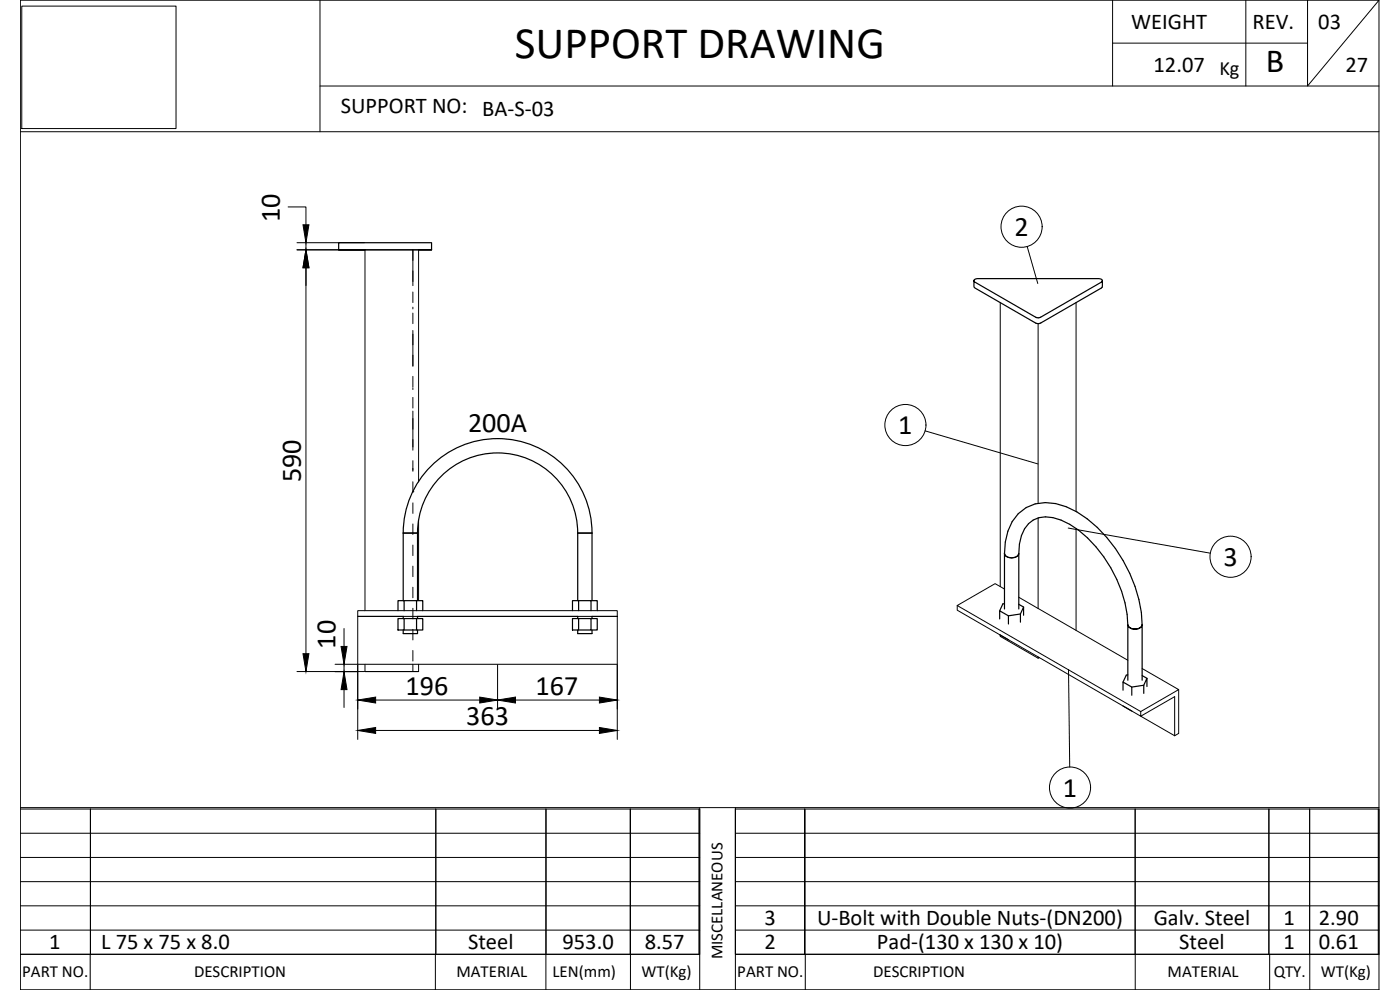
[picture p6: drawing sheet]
<svg xmlns="http://www.w3.org/2000/svg" width="420mm" height="297mm" viewBox="0 0 420 297" stroke-linecap="round" stroke-linejoin="round" font-family="sans-serif">
<g fill="none" stroke="#000" stroke-width=".36">
<path d="M101.6 75v-2.2h27.9v2.2M109.5 75h-7.9h27.9h-3.9M292.3 84.1l.3 .6 18.2 10.5 .8 .2 .7-.2 18.2-10.5 .3-.6v1.8l-.3 .5-18.2 10.5-.7 .2-.8-.2-18.2-10.5-.3-.5zM292.3 84.1l.2-.3 .8-.2h36.5l.8 .2 .2 .3M121 159.9a28.3 28.3 0 0 1 28.3-28.3 28.3 28.3 0 0 1 28.4 28.3M121 159.9h4.3M121 159.9v20.3M125.3 159.9a24 24 0 0 1 24-24 24 24 0 0 1 24.1 24M125.3 159.9v20.3M173.4 159.9h4.3M173.4 159.9v20.3M177.7 159.9v20.3"/>
<path d="M301.5 166.1a2.51 2.51 0 0 0 4 .7l.3-.7M301.5 166.1a16.9 16.9 0 0 1 4.1-12 11.9 11.9 0 0 1 11.2-3 28 28 0 0 1 15.3 10.2 43.3 43.3 0 0 1 10.7 26.2M301.5 166.1v16.6M305.8 166.1a11.4 11.4 0 0 1 4.3-10.1 9.4 9.4 0 0 1 8.3 0 33.1 33.1 0 0 1 15 14.4 36.3 36.3 0 0 1 5.1 17.1M305.8 166.1v16.6M119.4 183.2v-3h1.9v3M119.4 185.6h1.9v3.4h-1.9zM121 189v1.1h4.3v-1.1M121 184.9v.7M121.3 180.2h3.7v3M121.3 185.6h3.7v3.4h-3.7M125 180.2h1.9v3"/>
<path d="M125 185.6h1.9v3.4h-1.9M125.3 184.9v.7M171.8 185.6h1.9v3.4h-1.9zM171.8 183.2v-3h1.9v3M173.4 189v1.1h4.3v-1.1M173.4 184.9v.7M173.7 185.6h3.7v3.4h-3.7M173.7 180.2h3.7v3M177.4 185.6h1.8v3.4h-1.8M177.4 180.2h1.8v3M177.7 184.9v.7M300 185.7v-2.4l2.6 1.5v2.4"/>
<path d="M300 190.4l2.6 1.6M301.5 181.1l-.5 .1-1 2.1M305.8 181.3l1.4 .8M306.2 184.2l-3.6 .6M307.2 184.6v-2.5l-1 2.1v2.5M338.5 187.5a2.51 2.51 0 0 0 4 .6l.3-.6a2.5 2.5 0 0 1-4 .6zM338.5 187.5v16.6M342.7 187.4l.1 .1M342.8 187.5v16.6M337 211.8l2.7 1.5M337 207.1v-2.5l2.7 1.5v2.5M338.5 202.5l-.5 .1-1 2"/>
<path d="M339.7 206.1l3.6-.5v2.5M342.8 202.7l1.4 .8M343.3 205.6l.9-2.1v2.5"/>
</g>
<g fill="none" stroke="#000" stroke-width=".3">
<path d="M6.5 1.8h46.3v36.8h-46.3zM96 .1v39.4M333.9 12.9h58.5M333.9 .1v25.7M373.9 .1v25.7M392.4 .1v25.7l21.5-25.7h-407.8v296.9h407.8M413.9 .1v296.9M6.1 39.5h407.8M96 25.8h317.9M86.5 62.1h5.3v5.3M89.1 75h20.3M89.1 72.8h20.3"/>
<path d="M123.9 75v10.7M308.3 74l3.1 11.1M91.8 80.3v115.8M123.9 87.6v3.2M123.9 92.2v.5M123.9 93.9v3.2M123.9 99.2v10.7M300.2 90.8v85.2M311.6 97.1v54M322.9 90.8v62.7M123.9 112.9v3.2M123.9 116.4v.5"/>
<path d="M123.9 119.2v3.2M123.9 123.3v11.8M123.9 138.2v3.2M277.6 129.3l33.9 9.9M123.9 147.5h.1M123.9 144.6v3.1M123.9 150.9v3.1M123.9 157.2v3.2M125.6 144.6v-69.6h-16.1v108.2M125.6 156.1v24.1M311.6 155.4v27.2M320.6 158.4l42.6 7.6"/>
<path d="M322.9 158.6v30.6M123.9 163.5v3.2M123.9 169.9v3.1M123.9 176.2v3.2M301.5 176.7l-2.9-1.6-11.3 6.6 55 31.8M305.8 179.2l32.7 18.9M100.6 199.3h6.6M103.3 188.6v5.4M103.3 199.3v2.2M107.4 183.2h77.9v1.7h-77.9zM107.4 199.5v22.4M109.5 199.3v2.2"/>
<path d="M121 184.9h-13.6v14.4h77.9v-14.4h-7.6M123.9 182.5v3.2M123.9 188.8v3.2M123.9 195.2v3.1M123.9 199.3v2.2M125.3 184.9h48.1M125.6 199.3v2.2M149.3 199.5v13.2M185.3 199.5v22.4M287.3 181.7v1.4l55 31.8v-1.4M300.2 190.5v.4l11.4 6.6M311.6 197.1v.4l.3-.2"/>
<path d="M89.1 201.5h20.3M103.3 206.9v5.4M109.5 201.5h16.1zM112.7 219.2h67.2M112.7 210h31.3M154.7 210h25.2M320.7 200.9l.3 29.3M342.3 214.9l10.2-5.9v11.8zM342.8 200.6l10.9 6.3-11.4 6.6M353.7 206.9v13.2l-1.2 .7M6.1 242.7h203.9v43.6h-203.9h203.9M6.1 257.3h203.9"/>
<path d="M6.1 250h203.9M6.1 242.3h407.8M27.1 242.7v43.6v-43.6M130.8 242.7v43.6M163.9 242.7l-.1 54.3M189.2 242.7v43.6v-43.6M209.8 242.7v43.6M210 242.3v54.7M220.7 242.7h193.2v43.6h-193.2zM220.7 257.3h193.2M220.7 250h193.2M220.7 242.3v54.7"/>
<path d="M241.5 242.7v43.6v-43.6M340.7 242.7v54.3M380.8 242.7v43.6M393 242.7l.1 54.3M413.6 242.7v43.6M6.1 279.1h203.9M6.1 271.8h203.9M6.1 264.5h203.9M220.7 279.1h193.2M220.7 271.8h193.2M220.7 264.5h193.2M6.1 297h407.8"/>
<path d="M27.1 286.3v10.7M130.7 286.3v10.7M189.2 286.3v10.7M220.7 286.3h193.2M241.7 286.3v10.7M381 286.3v10.7"/>
<circle cx="306.6" cy="68" r="6.2"/>
<circle cx="271.7" cy="127.5" r="6.2"/>
<circle cx="369.3" cy="167" r="6.2"/>
<circle cx="321.1" cy="236.3" r="6.2"/>
</g>
<path d="M90.9 196.1h1.8l-.9 5.4zM102.4 194h1.7l-.8 5.3zM103.3 201.5l.8 5.4h-1.7zM107.4 219.2l5.3-.9v1.8zM107.4 210l5.3-.8v1.7zM144 209.2l5.3 .8-5.3 .9zM149.3 210l5.4-.8v1.7zM179.9 218.3l5.4 .9-5.4 .9zM179.9 209.2l5.4 .8-5.4 .9z" fill="#000" stroke="#000" stroke-width=".3"/>
<text font-size="13.5" x="154.5" y="17.3">SUPPORT DRAWING</text>
<text font-size="10.1" x="379.9" y="21.7">B</text>
<g font-size="8.5">
<text x="84" y="66.6" transform="rotate(-90 84 66.6)">10</text>
<text x="304.4" y="70.7">2</text>
<text x="140.5" y="129.6">200A</text>
<text x="269.6" y="130.2">1</text>
<text x="90.3" y="144.7" transform="rotate(-90 90.3 144.7)">590</text>
<text x="367.2" y="169.7">3</text>
<text x="100.7" y="194.6" transform="rotate(-90 100.7 194.6)">10</text>
<text x="121.7" y="208.5">196</text>
<text x="160.7" y="208.5">167</text>
<text x="139.9" y="217.6">363</text>
<text x="319" y="239">1</text>
</g>
<g font-size="6.8">
<text x="339.5" y="8.7">WEIGHT</text>
<text x="375.9" y="8.8">REV.</text>
<text x="395.6" y="8.6">03</text>
<text x="346.2" y="21.5">12.07</text>
<text x="403.8" y="21.5">27</text>
<text x="102.3" y="33.9">SUPPORT NO: BA-S-03</text>
<text x="229.4" y="277.6">3</text>
<text x="245.2" y="277.6">U-Bolt with Double Nuts-(DN200)</text>
<text x="346.2" y="277.6">Galv. Steel</text>
<text x="385.2" y="277.6">1</text>
<text x="395.8" y="277.6">2.90</text>
<text x="14.8" y="284.8">1</text>
<text x="30.4" y="284.8">L 75 x 75 x 8.0</text>
<text x="140.5" y="284.8">Steel</text>
<text x="168.8" y="284.8">953.0</text>
<text x="193.5" y="284.8">8.57</text>
<text x="229.4" y="284.8">2</text>
<text x="263.2" y="284.8">Pad-(130 x 130 x 10)</text>
<text x="353.9" y="284.8">Steel</text>
<text x="385.2" y="284.8">1</text>
<text x="395.8" y="284.8">0.61</text>
</g>
<text font-size="6.1" x="366" y="22.6">Kg</text>
<g font-size="5.1">
<text x="216.8" y="287.9" transform="rotate(-90 216.8 287.9)">MISCELLANEOUS</text>
<text x="6.7" y="293.2">PART NO.</text>
<text x="58.2" y="293.2">DESCRIPTION</text>
<text x="137" y="293.2">MATERIAL</text>
<text x="165.8" y="293.2">LEN(mm)</text>
<text x="192.5" y="293.2">WT(Kg)</text>
<text x="221.3" y="293.2">PART NO.</text>
<text x="262" y="293.2">DESCRIPTION</text>
<text x="350.4" y="293.2">MATERIAL</text>
<text x="382.2" y="293.2">QTY.</text>
<text x="396.4" y="293.2">WT(Kg)</text>
</g>
<text font-size="4.9" x="93.5" y="81.5" transform="rotate(-90 93.5 81.5)">\A1;10</text>
</svg>
